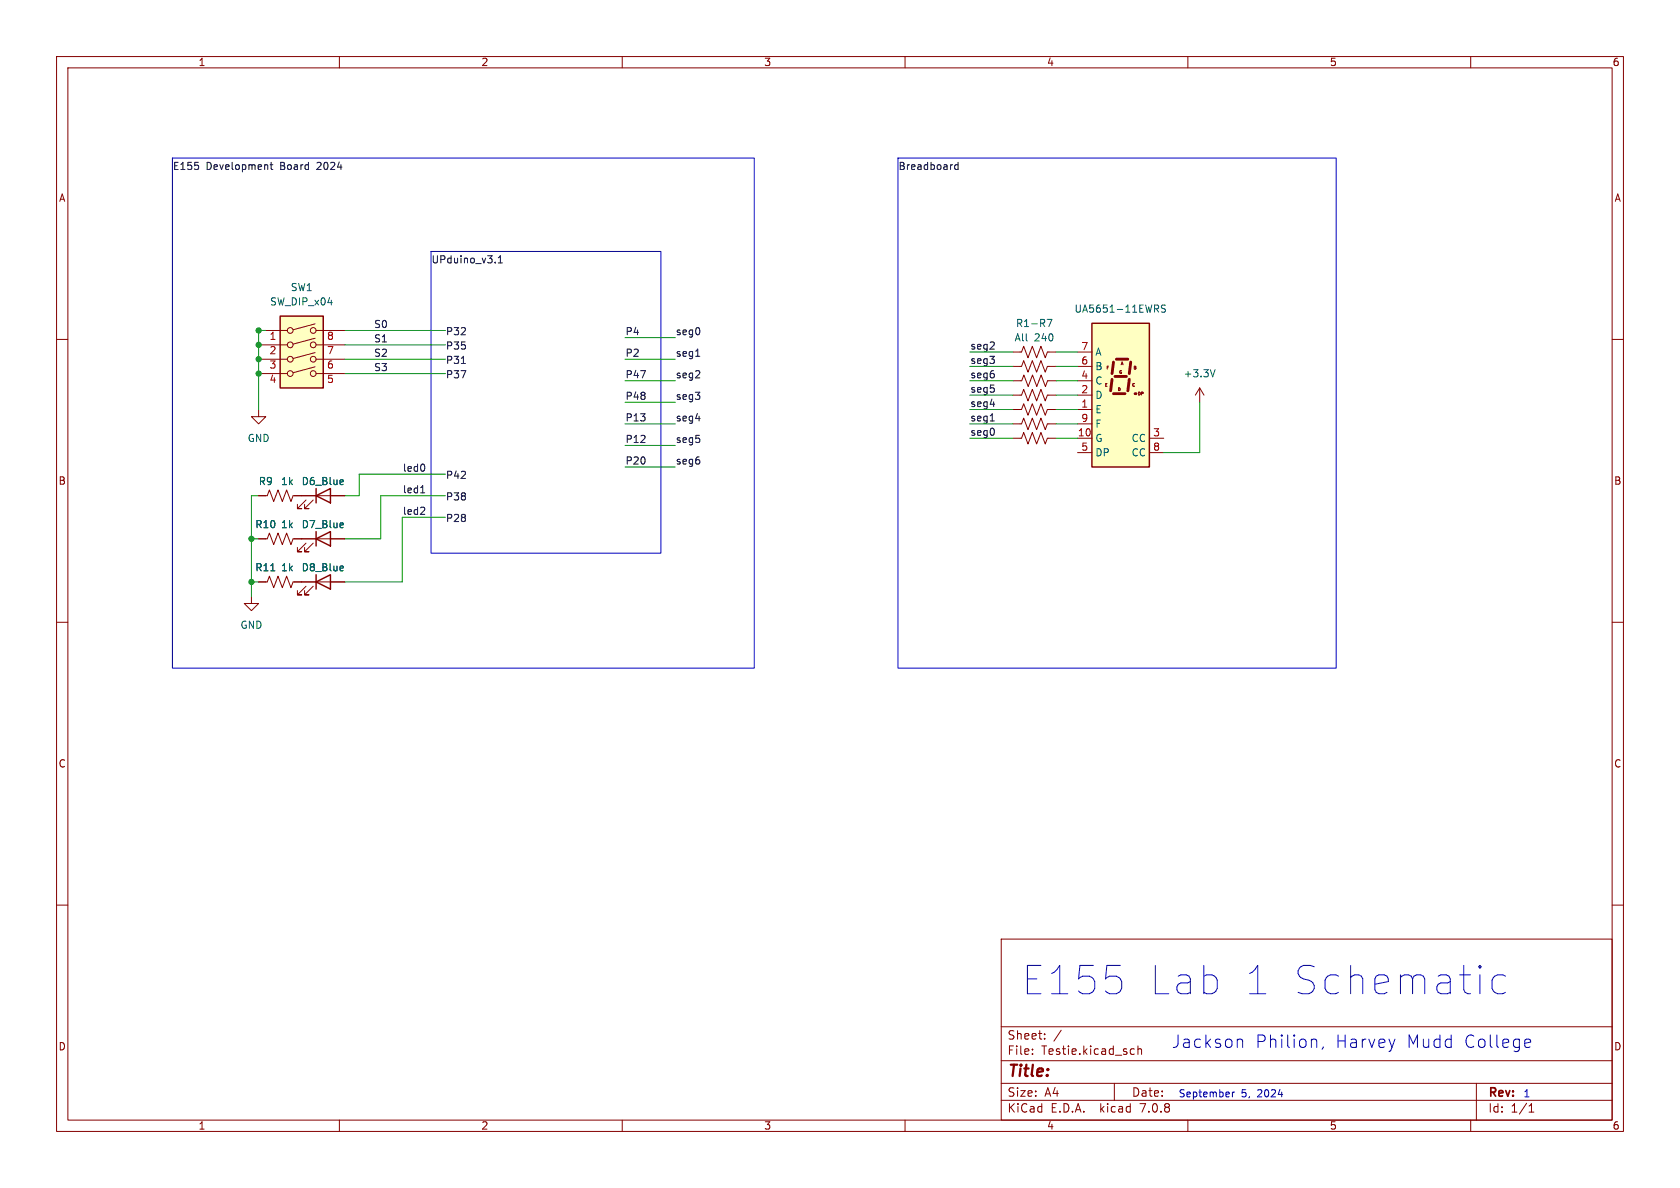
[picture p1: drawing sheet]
<svg xmlns="http://www.w3.org/2000/svg" width="297mm" height="210mm" viewBox="0 0 297 210" stroke-linecap="round" stroke-linejoin="round" font-family="sans-serif">
<g fill="none" stroke="#840000" stroke-width=".18">
<path d="M10 10h277v190h-277zM12 12h273v186h-273zM60 10v2M110 10v2M160 10v2M210 10v2M260 10v2M10 60h2M285 60h2M45.7 87.6h1.5l.4-1 .8 2 .7-2 .8 2 .8-2 .7 2 .4-1h9.2M45.7 95.3h1.5l.4-1.1 .8 2.1 .7-2.1 .8 2.1 .8-2.1 .7 2.1 .4-1h1.5M54.1 88.4l-1.5 1.5h.7h-.7v-.7"/>
<path d="M55.4 88.4l-1.6 1.5h.8h-.8v-.7M10 110h2M45.7 102.9h1.5l.4-1 .8 2 .7-2 .8 2 .8-2 .7 2 .4-1h9.2M54.1 103.6l-1.5 1.6h.7h-.7v-.8M55.4 103.6l-1.6 1.6h.8h-.8v-.8M285 110h2M10 160h2M285 160h2M177 166h108v32h-108zM60 198v2M110 198v2M160 198v2"/>
<path d="M177 194.5h108M177 191.5h108M177 187.5h108M177 181.5h108M182.5 186.3v.1M182.5 185.5v.1M184.7 183.6v.1M184.7 182.8v.1M187.6 182.1l-1.3 2M197 191.5v3M200.1 185.4l.4 .1M200.5 186.3l-.4 .1"/>
<path d="M201.2 185.5l.2-.1 .3 .1 .1 .9M201.2 184.9v1.5M210 198v2M260 198v2M261 191.5v6.5M270.3 196.6h.9M270.3 195.5l.4-.4v1.5"/>
</g>
<path d="M60.5 84.8l.2 .3-.6 .1M60.7 85.6l-.2 .1M47.9 100.9h.7M60.5 100.1l.2 .3-.6 .1M60.7 100.8l-.2 .1" fill="none" stroke="#006464" stroke-width=".18"/>
<path d="M193 57.2h10.2v25.4h-10.2zM55.9 87.6l2.5-1.2v2.5zM55.9 86.4v2.5M55.9 102.9l2.5-1.3v2.5zM55.9 101.6v2.5" fill="none" stroke="#840000" stroke-width=".25"/>
<path d="M193 57.2h10.2v25.4h-10.2z" fill="#ffffc2" stroke="#ffffc2" stroke-width=".18"/>
<path d="M196.6 67.1l-.3 2M196.8 69.6h2.1M196.8 64l-.2 2M197.1 66.5h2M197.4 63.5h2M199.6 67.1l-.2 2M199.9 64l-.3 2" fill="none" stroke="#840000" stroke-width=".51"/>
<circle cx="200.7" cy="69.6" r=".25" fill="#840000"/>
<g fill="none" stroke="#840000" stroke-width=".18">
<path d="M45.7 58.4h5.1M55.7 59.8l-3.9 1M55.7 57.3l-3.9 1M55.9 58.4h5.1M45.7 72.4v1.3h1.3l-1.3 1.2-1.3-1.2h1.3M45.7 61h5.1M45.7 63.5h5.1M45.7 66h5.1M55.7 64.8l-3.9 1.1M55.7 62.3l-3.9 1.1M55.9 61h5.1M55.9 63.5h5.1"/>
<path d="M55.9 66h5.1M179.1 62.2h1.5l.4-1 .7 2 .8-2 .8 2 .7-2 .8 2 .4-1h1.5M179.1 64.8h1.5l.4-1 .7 2 .8-2 .8 2 .7-2 .8 2 .4-1h1.5M179.1 69.9h1.5l.4-1.1 .7 2.1 .8-2.1 .8 2.1 .7-2.1 .8 2.1 .4-1h1.5M179.1 74.9h1.5l.4-1 .7 2 .8-2 .8 2 .7-2 .8 2 .4-1h1.5M179.1 77.5h1.5l.4-1 .7 2 .8-2 .8 2 .7-2 .8 2 .4-1h1.5M179.1 72.4h1.5l.4-1 .7 2 .8-2 .8 2 .7-2 .8 2 .4-1h1.5M179.1 67.3h1.5l.4-1 .8 2 .7-2 .8 2 .8-2 .7 2 .4-1h1.5M190.5 64.8h2.5M190.5 72.4h2.5M190.5 77.5h2.5M190.5 69.9h2.5"/>
<path d="M190.5 67.3h2.5M190.5 62.2h2.5M190.5 74.9h2.5M195.7 67.8h-.2v.5M196 64.7h-.3v.6M197.9 68.6h-.2v.5M198.2 64.5l.2-.5 .1 .5M200.7 64.8l-.2-.1v.6M201.5 69.3h-.2v.5M202 69.3h-.2v.5M203.2 77.5h2.5M212.1 68.6l-.8 1.3"/>
<path d="M212.1 68.6v2.5M212.1 68.6l.8 1.3M45.7 95.3h1.3M45.7 87.6h1.3M52.1 95.3h8.9M52.1 87.6h3.8M54.1 96l-1.5 1.5h.7h-.7v-.7M55.4 96l-1.6 1.5h.8h-.8v-.7M58.4 87.6h2.6M190.5 80h2.5M203.2 80h2.5M44.4 105.4v1.3h1.3l-1.3 1.3-1.2-1.3h1.2"/>
<path d="M45.7 102.9h1.3M52.1 102.9h3.8M58.4 102.9h2.6"/>
<circle cx="51.3" cy="58.4" r=".51"/>
<circle cx="55.4" cy="58.4" r=".51"/>
<circle cx="51.3" cy="66" r=".51"/>
<circle cx="51.3" cy="63.5" r=".51"/>
<circle cx="51.3" cy="61" r=".51"/>
<circle cx="55.4" cy="63.5" r=".51"/>
<circle cx="55.4" cy="66" r=".51"/>
<circle cx="55.4" cy="61" r=".51"/>
</g>
<path d="M185.1 56.5h.9l-.6 1.2M204.4 54.6l.4 .6M204.6 53.9l.2 .3v.3l-.2 .1M206 54l-.4-.1-.3 .3 .1 .3 .6 .2v.4l-.2 .1-.5-.1M214.8 65.3l-.4 1.3M60.5 92.4l.2 .3-.6 .2M60.5 84.8l.2 .3-.6 .1M60.7 93.2l-.2 .1M60.7 85.6l-.2 .1M47.9 100.9h.7M60.5 100.1l.2 .3-.6 .1M60.7 100.8l-.2 .1" fill="none" stroke="#006464" stroke-width=".18"/>
<path d="M49.5 55.9h7.6v12.7h-7.6zM55.9 95.3l2.5-1.3v2.5zM55.9 94v2.5" fill="none" stroke="#840000" stroke-width=".25"/>
<path d="M49.5 55.9h7.6v12.7h-7.6z" fill="#ffffc2" stroke="#ffffc2" stroke-width=".18"/>
<g fill="none" stroke="#0f0f0f" stroke-width=".18">
<path d="M47.8 29.1h.4M47.9 28.7v1.1l.3 .2M169.4 29.2l-.4-.1-.2 .3 .1 .5h.5M169.4 28.7v1.3M87.5 46.4v.1M88.1 46.5h.7M88.1 45.6l.4-.4v1.3M81.6 64.3h.7M123 63h.7M175.1 74.4h.7M74.4 87.1h.7M75 82.2l.1 .3-.1 .7"/>
<path d="M75 89.7l.1 .2-.1 .3-.7 .7h.8"/>
</g>
<path d="M30.5 27.9h102.8v90.2h-102.8zM158.7 27.9h77.5v90.2h-77.5zM76.2 44.5h40.6v53.3h-40.6zM261.6 170.7l.3 .2-.3 .2M266.2 172.6l-.5-.3h-1l-.7 .5-.2 .5v1.4l.4 .7 .5 .3h1l.5-.3M217.9 193v.9M218.2 193l-.3 .3M219.1 183.7l.5 .1 .1 .2v1.2M232.5 183.7l.3 .3v1.2M233.9 185.1l-.2 .4M269.9 183.7l.6 .1 .1 .4-1.1 .2M270.5 185.1l-.6 .1" fill="none" stroke="#0000c2" stroke-width=".18"/>
<g fill="none" stroke="#009600" stroke-width=".18">
<path d="M47 58.4h-1.3v14M61 58.4h17.7M110.5 59.7h8.9M61 63.5h17.7M61 66h17.7M61 61h17.7M110.5 63.5h8.9M110.5 67.3h8.9M110.5 71.1h8.9M110.5 78.7h8.9M110.5 74.9h8.9M171.4 67.3h7.7"/>
<path d="M171.4 62.2h7.7M171.4 74.9h7.7M171.4 72.4h7.7M171.4 69.9h7.7M171.4 77.5h7.7M171.4 64.8h7.7M186.7 62.2h3.8M186.7 74.9h3.8M186.7 72.4h3.8M186.7 69.9h3.8M186.7 77.5h3.8M186.7 64.8h3.8"/>
<path d="M186.7 67.3h3.8M212.1 71.1v8.9h-6.4M44.4 95.3h1.3M45.7 87.6h-1.3v17.8M78.7 83.8h-15.2v3.8h-2.5M78.7 87.6h-11.4v7.7h-6.3M78.7 91.4h-7.6v11.5h-10.1M110.5 82.6h8.9M44.4 102.9h1.3"/>
</g>
<g fill="#009600" stroke="#009600" stroke-width=".18">
<circle cx="45.7" cy="63.5" r=".46"/>
<circle cx="45.7" cy="66" r=".46"/>
<circle cx="45.7" cy="61" r=".46"/>
<circle cx="45.7" cy="58.4" r=".46"/>
<circle cx="44.4" cy="95.3" r=".46"/>
<circle cx="44.4" cy="102.9" r=".46"/>
</g>
<g font-size="7" fill="#0000c2">
<text x="180.3" y="176.3">E155</text>
<text x="202.4" y="176.3">Lab 1 Schematic</text>
</g>
<g font-size="3.1" fill="#0000c2">
<text x="207" y="185.4">Jackson</text>
<text x="221.8" y="185.4">Philion,</text>
<text x="236" y="185.4">Harvey</text>
<text x="248.5" y="185.4">Mudd</text>
<text x="258.7" y="185.4">College</text>
</g>
<text font-size="2.8" fill="#840000" x="178" y="190.9">Title:</text>
<g font-size="2.1" fill="#840000">
<text x="178" y="184">Sheet:</text>
<text x="178" y="186.7">File:</text>
<text x="184.1" y="186.7">Testie.kicad_sch</text>
<text x="178" y="196.9">KiCad</text>
<text x="178" y="194.1">Size:</text>
<text x="184.7" y="194.1">A4</text>
<text x="185.7" y="196.9">E.D.A.</text>
<text x="194.6" y="196.9">kicad</text>
<text x="200" y="194.1">Date:</text>
<text x="201.8" y="196.9">7.0.8</text>
<text x="263" y="194.3">Rev:</text>
<text x="263" y="196.9">Id:</text>
<text x="267.1" y="196.9">1/1</text>
</g>
<g font-size="1.8" fill="#840000">
<text x="35" y="11.9">1</text>
<text x="85" y="11.9">2</text>
<text x="135" y="11.9">3</text>
<text x="185" y="11.9">4</text>
<text x="235" y="11.9">5</text>
<text x="285" y="11.9">6</text>
<text x="10.3" y="35.9">A</text>
<text x="285.3" y="35.9">A</text>
<text x="10.3" y="85.9">B</text>
<text x="285.3" y="85.9">B</text>
<text x="10.3" y="135.9">C</text>
<text x="285.3" y="135.9">C</text>
<text x="10.3" y="185.9">D</text>
<text x="285.3" y="185.9">D</text>
<text x="35" y="199.9">1</text>
<text x="85" y="199.9">2</text>
<text x="135" y="199.9">3</text>
<text x="185" y="199.9">4</text>
<text x="235" y="199.9">5</text>
<text x="285" y="199.9">6</text>
</g>
<g font-size="1.8" fill="#0f0f0f">
<text x="30.5" y="30.1">E155</text>
<text x="36.4" y="30.1">Development</text>
<text x="49.6" y="30.1">Board</text>
<text x="56.3" y="30.1">2024</text>
<text x="158.7" y="30.1">Breadboard</text>
<text x="76.2" y="46.6">UPduino_v3.1</text>
<text x="66" y="58.1">S0</text>
<text x="78.7" y="59.3">P32</text>
<text x="110.5" y="59.3">P4</text>
<text x="119.4" y="59.3">seg0</text>
<text x="66" y="60.6">S1</text>
<text x="66" y="63.2">S2</text>
<text x="66" y="65.7">S3</text>
<text x="78.7" y="61.9">P35</text>
<text x="78.7" y="64.4">P31</text>
<text x="110.5" y="63.2">P2</text>
<text x="119.4" y="63.2">seg1</text>
<text x="171.4" y="61.9">seg2</text>
<text x="171.4" y="64.4">seg3</text>
<text x="78.7" y="67">P37</text>
<text x="110.5" y="67">P47</text>
<text x="110.5" y="70.8">P48</text>
<text x="119.4" y="67">seg2</text>
<text x="119.4" y="70.8">seg3</text>
<text x="171.4" y="69.5">seg5</text>
<text x="171.4" y="67">seg6</text>
<text x="110.5" y="74.6">P13</text>
<text x="119.4" y="74.6">seg4</text>
<text x="171.4" y="72">seg4</text>
<text x="171.4" y="77.1">seg0</text>
<text x="171.4" y="74.6">seg1</text>
<text x="71.1" y="83.5">led0</text>
<text x="110.5" y="78.4">P12</text>
<text x="110.5" y="82.2">P20</text>
<text x="119.4" y="78.4">seg5</text>
<text x="119.4" y="82.2">seg6</text>
<text x="71.1" y="87.3">led1</text>
<text x="78.7" y="84.7">P42</text>
<text x="78.7" y="88.6">P38</text>
<text x="71.1" y="91.1">led2</text>
<text x="78.7" y="92.4">P28</text>
</g>
<g font-size="1.8" fill="#006464">
<text x="51.3" y="51.7">SW1</text>
<text x="47.6" y="54.2">SW_DIP_x04</text>
<text x="179.5" y="58">R1-R7</text>
<text x="189.9" y="55.5">UA5651-11EWRS</text>
<text x="179.3" y="60.6">All</text>
<text x="182.9" y="60.6">240</text>
<text x="193.5" y="65.6">B</text>
<text x="193.5" y="63.1">A</text>
<text x="193.5" y="70.7">D</text>
<text x="193.5" y="68.2">C</text>
<text x="209.1" y="66.9">+3.3V</text>
<text x="193.5" y="73.3">E</text>
<text x="193.5" y="75.8">F</text>
<text x="43.7" y="78.3">GND</text>
<text x="193.5" y="78.3">G</text>
<text x="193.5" y="80.9">DP</text>
<text x="199.9" y="78.3">CC</text>
<text x="199.9" y="80.9">CC</text>
<text x="45.6" y="86">R9</text>
<text x="49.6" y="86">1k</text>
<text x="53.2" y="86">D6_Blue</text>
<text x="45" y="93.6">R10</text>
<text x="49.6" y="93.6">1k</text>
<text x="53.2" y="93.6">D7_Blue</text>
<text x="45" y="101.2">R11</text>
<text x="49.6" y="101.2">1k</text>
<text x="53.2" y="101.2">D8_Blue</text>
<text x="42.4" y="111.4">GND</text>
</g>
<g font-size="1.8" fill="#a90000">
<text x="47.6" y="60.4">1</text>
<text x="47.6" y="62.9">2</text>
<text x="47.6" y="65.5">3</text>
<text x="57.7" y="65.5">6</text>
<text x="57.7" y="62.9">7</text>
<text x="57.7" y="60.4">8</text>
<text x="191.1" y="64.5">6</text>
<text x="191.1" y="62">7</text>
<text x="47.6" y="68">4</text>
<text x="57.7" y="68">5</text>
<text x="191.1" y="69.6">2</text>
<text x="191.1" y="67.1">4</text>
<text x="190.5" y="77.2">10</text>
<text x="191.1" y="72.1">1</text>
<text x="191.1" y="74.7">9</text>
<text x="203.8" y="77.2">3</text>
<text x="191.1" y="79.8">5</text>
<text x="203.8" y="79.8">8</text>
</g>
<g font-size="1.8" fill="#0000c2">
<text x="208.3" y="194.1">September</text>
<text x="219.4" y="194.1">5,</text>
<text x="222.4" y="194.1">2024</text>
<text x="269.2" y="194.1">1</text>
</g>
<g font-size=".7" fill="#840000">
<text x="195.4" y="65.5">F</text>
<text x="198" y="64.7">A</text>
<text x="200.2" y="65.5">B</text>
<text x="195.2" y="68.6">E</text>
<text x="197.4" y="69.3">D</text>
<text x="197.7" y="66.3">G</text>
<text x="200" y="68.6">C</text>
<text x="201" y="70.1">DP</text>
</g>
</svg>
